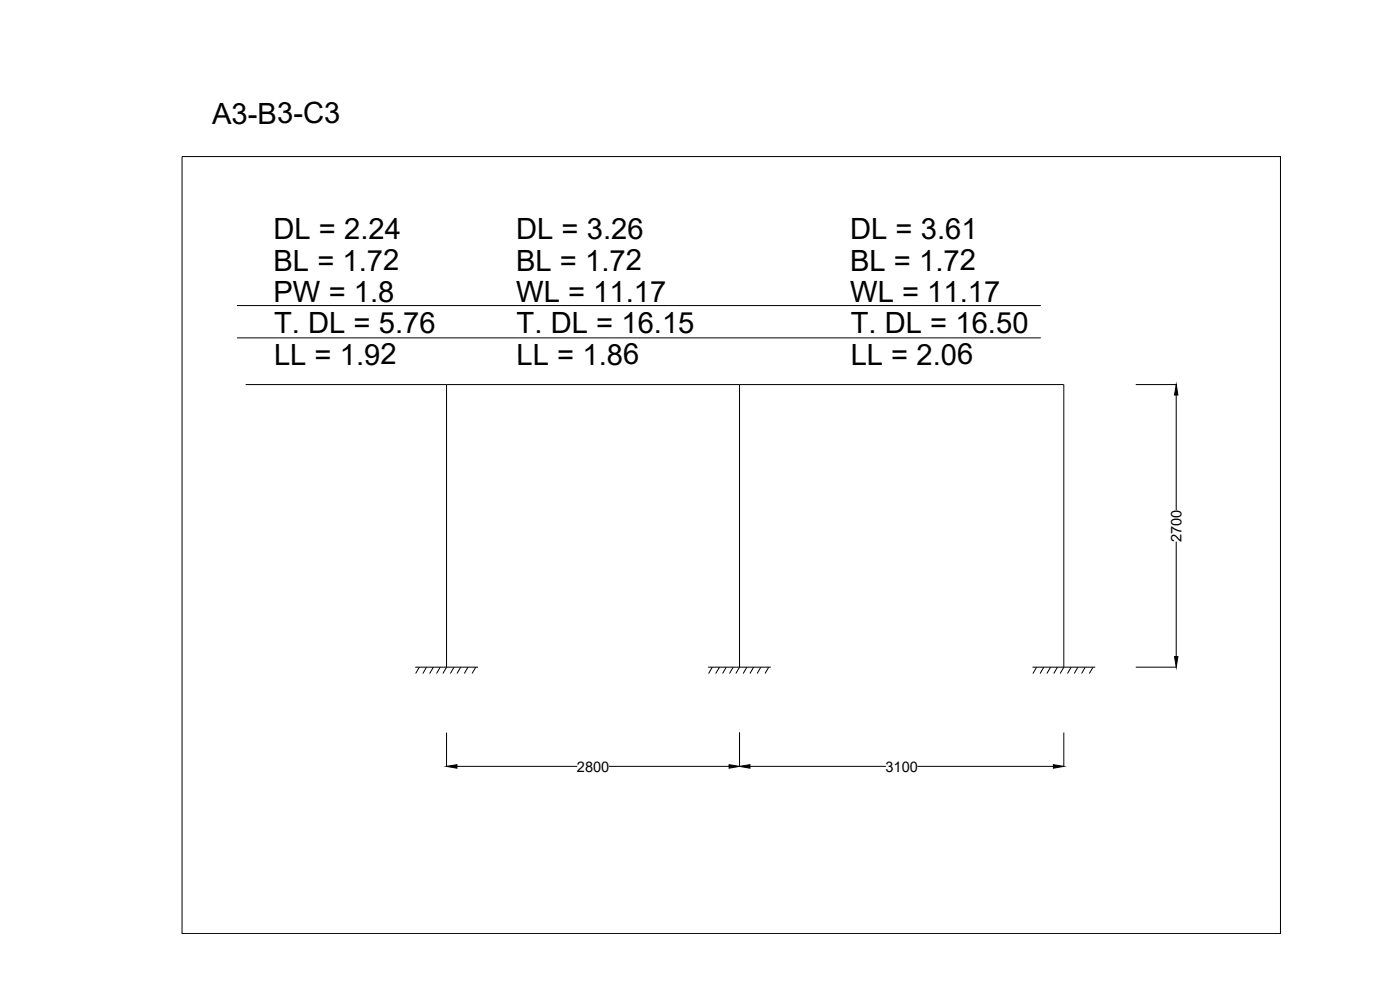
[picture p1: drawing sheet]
<svg xmlns="http://www.w3.org/2000/svg" width="420mm" height="297mm" viewBox="0 0 420 297" stroke-linecap="round" stroke-linejoin="round" font-family="sans-serif">
<!-- layer: 0 -->
<g fill="none" stroke="#000" stroke-width=".3">
<path d="M54.6 47h329.7v233.1h-329.7zM71.1 91.7h241.3M71.1 101.4h241.3M73.7 115.4h245.6v84.8l-1.1 1.9M134 115.4v84.8l-1.1 1.9M221.9 115.4v84.8l-1.1 1.9M340.9 115.4h12.1M353 118.5v34.6M353 162.5v34.5M124.6 200.2h18.9M125.8 200.2l-1.1 1.9M128 200.2l-1.1 1.9"/>
<path d="M130.1 200.2l-1.2 1.9M132.1 200.2l-1.1 1.9M134 219.8v10.2M136.3 200.2l-1.1 1.9M138.2 200.2l-1.1 1.9M140.4 200.2l-1.1 1.9M142.8 200.2l-1.1 1.9M212.5 200.2h18.8M213.8 200.2l-1.1 1.9M215.9 200.2l-1.1 1.9M218 200.2l-1.1 1.9M220 200.2l-1.1 1.9"/>
<path d="M221.9 219.8v10.2M224.1 200.2l-1.1 1.9M226.2 200.2l-1.1 1.9M228.3 200.2l-1.1 1.9M230.7 200.2l-1.1 1.9M309.9 200.2h18.8M311.1 200.2l-1.1 1.9M313.3 200.2l-1.1 1.9M315.3 200.2l-1.1 1.9M317.4 200.2l-1.1 1.9M319.3 219.8v10.2M321.5 200.2l-1.1 1.9"/>
<path d="M323.5 200.2l-1.1 1.9M325.7 200.2l-1.1 1.9M328 200.2l-1.1 1.9M340.9 200.2h12.1M137.1 229.9h36.2M182.7 229.9h36.1M225.1 229.9h40.8M275.3 229.9h40.8"/>
</g>
<path d="M353 115.4l.5 3.1h-1zM352.5 197h1l-.5 3.2zM134 229.9l3.1-.5v1.1zM218.8 229.4l3.1 .5-3.1 .6zM221.9 229.9l3.2-.5v1.1zM316.1 229.4l3.2 .5-3.2 .6z" fill="#000" stroke="#000" stroke-width=".3"/>
<g font-size="8.8">
<text x="63.7" y="37.1">A3-B3-C3</text>
<text x="82.1" y="71.8">DL = 2.24</text>
<text x="154.9" y="71.8">DL = 3.26</text>
<text x="255.1" y="71.8">DL = 3.61</text>
<text x="82.1" y="81.2">BL = 1.72</text>
<text x="154.9" y="81.2">BL = 1.72</text>
<text x="255.1" y="81.2">BL = 1.72</text>
<text x="82.1" y="90.6">PW = 1.8</text>
<text x="154.9" y="90.6">WL = 11.17</text>
<text x="255.1" y="90.6">WL = 11.17</text>
<text x="82.2" y="100.1">T. DL = 5.76</text>
<text x="155.1" y="100.1">T. DL = 16.15</text>
<text x="255.3" y="100.1">T. DL = 16.50</text>
<text x="82.2" y="109.5">LL = 1.92</text>
<text x="155.1" y="109.5">LL = 1.86</text>
<text x="255.3" y="109.5">LL = 2.06</text>
</g>
<g font-size="4.4">
<text x="354.6" y="162.6" transform="rotate(-90 354.6 162.6)">2700</text>
<text x="173.1" y="231.5">2800</text>
<text x="265.8" y="231.5">3100</text>
</g>
</svg>
